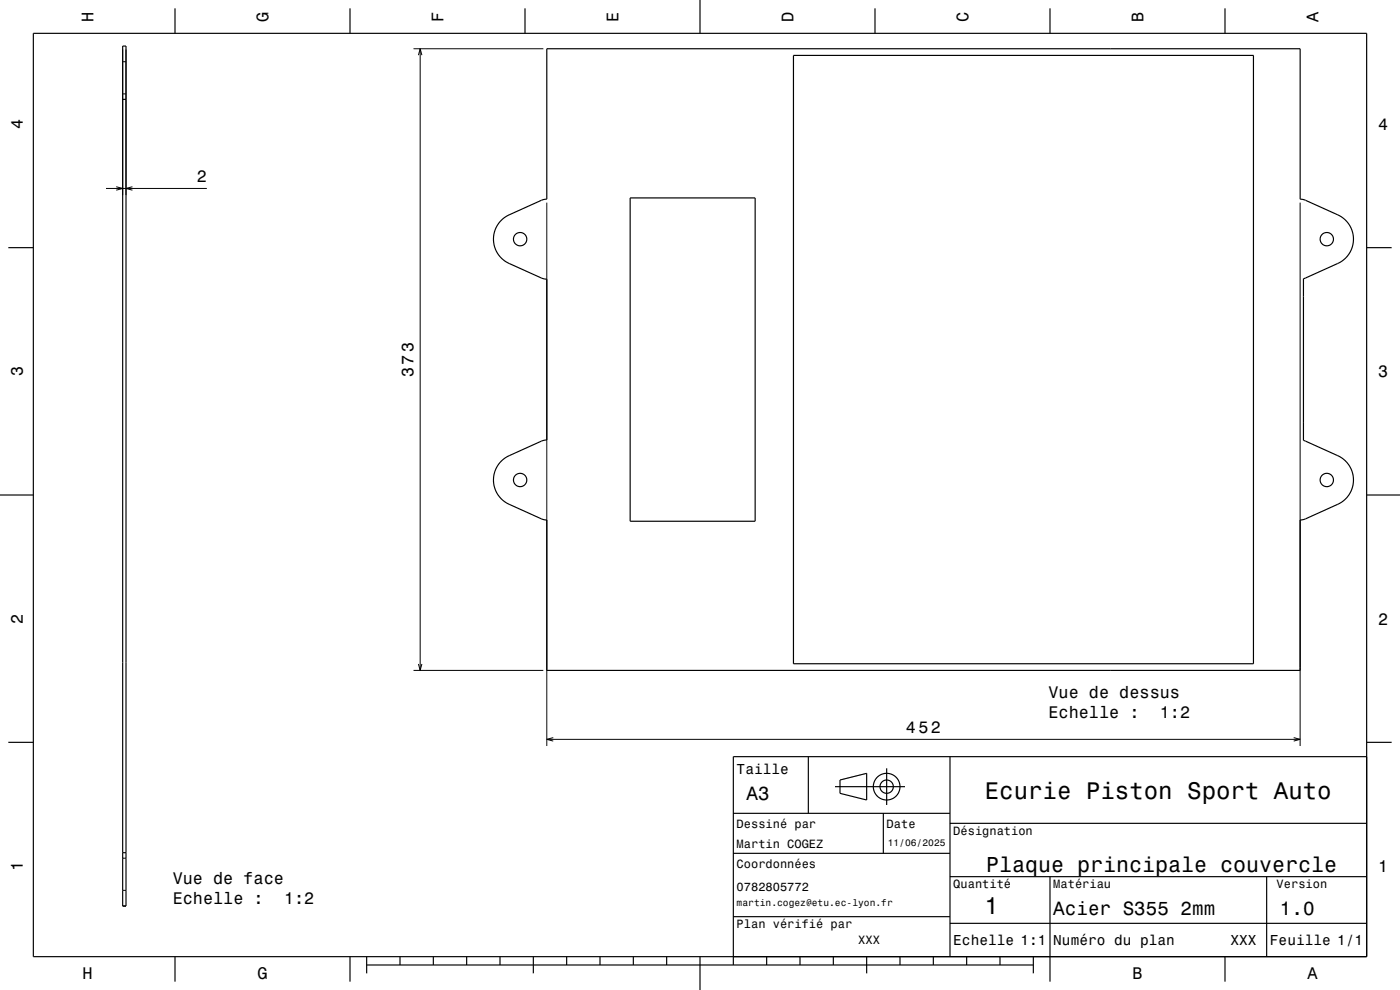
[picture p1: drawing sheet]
<svg xmlns="http://www.w3.org/2000/svg" width="420mm" height="297mm" viewBox="0 0 420 297" stroke-linecap="round" stroke-linejoin="round" font-family="sans-serif">
<g fill="none" stroke="#000" stroke-width=".3">
<path d="M36.8 14.9v43.6M36.8 18.5h1M37.8 14.9v43.6M124.1 14.6h38.9M125.5 16.6l.6-2 .5 2M126.1 14.6v186.5M36.8 28.2h1M31.8 56.5h30.3M34.9 56l1.9 .5-1.9 .6M39.7 56l-1.9 .5 1.9 .6M164 60.8v163M390 60.8v163"/>
<path d="M125.5 199.2l.6 1.9 .5-1.9M124.1 201.1h38.9M164 221.8h226M166 221.3l-2 .5 2 .5M388.1 221.3l1.9 .5-1.9 .5M36.8 257.5h1M36.8 267.1h1"/>
</g>
<g fill="none" stroke="#000" stroke-width=".35">
<path d="M10 10h400v277h-400zM36.8 13.8h1v258h-1zM52.5 2.5v7.5M105 2.5v7.5M157.5 2.5v7.5M164 14.6h226v45.1l1.7 .4 9.6 4.4a8 8 0 0 1 4.7 7.2 8 8 0 0 1-4.7 7.3l-10.3 4.6v48.5l10.3 4.6a8 8 0 0 1 4.7 7.3 8 8 0 0 1-4.7 7.3l-9.6 4.3-1.7 .4v45.1h-226v-45.1l-1.6-.4-9.7-4.3a8 8 0 0 1-4.7-7.3 8 8 0 0 1 4.7-7.3l9.7-4.3 1.6-.4v-48.3l-1.6-.3-9.7-4.4a8 8 0 0 1-4.7-7.3 8 8 0 0 1 4.7-7.2l9.9-4.5 1.4-.3zM210 0v10M238 16.6h138v182.5h-138zM262.5 2.5v7.5M315 2.5v7.5M367.5 2.5v7.5M36.8 29.8h1"/>
<path d="M189 59.4h37.5v97h-37.5zM2.5 74.3h7.5M410 74.3h7.5M0 148.5h10M410 148.5h10M2.5 222.7h7.5M242.5 227v17M250.5 236h21M252 234l8-2v8l-8-2zM266 230.5v11M285 227v60M410 222.7h7.5"/>
<path d="M410 227h-190v62.5M36.8 255.8h1M220 244h65M220 256h65M265 244v12M285 247h125M220 275h65M285 277h125M285 263h125M315 263v31.5M380 263v24M52.5 287v7.5"/>
<path d="M105 287v7.5M110 289.5h200M110 287v5M120 287v2.5M130 287v2.5M140 287v2.5M150 287v2.5M160 287v5M170 287v2.5M180 287v2.5M190 287v2.5M200 287v2.5"/>
<path d="M210 287v10M230 287v2.5M240 287v2.5M250 287v2.5M260 287v5M270 287v2.5M280 287v2.5M290 287v2.5M300 287v2.5M310 287v5M367.5 287v7.5"/>
<circle cx="156" cy="71.7" r="2"/>
<circle cx="398" cy="71.7" r="2"/>
<circle cx="156" cy="144" r="2"/>
<circle cx="398" cy="144" r="2"/>
<circle cx="266" cy="236" r="4"/>
<circle cx="266" cy="236" r="2"/>
</g>
<g font-size="7.2">
<text x="295.5" y="239.6">Ecurie Piston Sport Auto</text>
<text x="295.3" y="274.3">1</text>
</g>
<text font-size="6.5" x="295.8" y="261.5">Plaque principale couvercle</text>
<g font-size="5.8">
<text x="224" y="240.1">A3</text>
<text x="316" y="274.6">Acier S355 2mm</text>
<text x="384" y="274.6">1.0</text>
</g>
<g font-size="5">
<text x="28.1" y="6.5" transform="rotate(-90 28.1 6.5)">H</text>
<text x="80.6" y="6.5" transform="rotate(-90 80.6 6.5)">G</text>
<text x="133.1" y="6.5" transform="rotate(-90 133.1 6.5)">F</text>
<text x="185.6" y="6.5" transform="rotate(-90 185.6 6.5)">E</text>
<text x="238.1" y="6.5" transform="rotate(-90 238.1 6.5)">D</text>
<text x="290.6" y="6.5" transform="rotate(-90 290.6 6.5)">C</text>
<text x="343.1" y="6.5" transform="rotate(-90 343.1 6.5)">B</text>
<text x="395.6" y="6.5" transform="rotate(-90 395.6 6.5)">A</text>
<text x="6.8" y="38.7" transform="rotate(-90 6.8 38.7)">4</text>
<text x="413.5" y="39">4</text>
<text x="59" y="54.5">2</text>
<text x="6.8" y="112.9" transform="rotate(-90 6.8 112.9)">3</text>
<text x="124.1" y="113.1" transform="rotate(-90 124.1 113.1)">373</text>
<text x="413.5" y="113.2">3</text>
<text x="6.8" y="187.1" transform="rotate(-90 6.8 187.1)">2</text>
<text x="413.5" y="187.4">2</text>
<text x="314.5" y="209.5">Vue de dessus</text>
<text x="314.5" y="215.5">Echelle :</text>
<text x="347.9" y="215.5">1:2</text>
<text x="271.8" y="219.8">452</text>
<text x="6.8" y="261.3" transform="rotate(-90 6.8 261.3)">1</text>
<text x="413.5" y="261.6">1</text>
<text x="51.8" y="265.2">Vue de face</text>
<text x="51.8" y="271.2">Echelle :</text>
<text x="85.2" y="271.2">1:2</text>
<text x="24.7" y="293.8">H</text>
<text x="77.2" y="293.8">G</text>
<text x="339.7" y="293.8">B</text>
<text x="392.2" y="293.8">A</text>
</g>
<g font-size="4.3">
<text x="221" y="232.2">Taille</text>
<text x="286" y="283.6">Echelle 1:1</text>
<text x="316" y="283.6">Numéro du plan</text>
<text x="369.2" y="283.6">XXX</text>
<text x="381" y="283.6">Feuille 1/1</text>
</g>
<g font-size="3.6">
<text x="221" y="248.3">Dessiné par</text>
<text x="266" y="248.3">Date</text>
<text x="286" y="250.5">Désignation</text>
<text x="221" y="254.5">Martin COGEZ</text>
<text x="221" y="260.5">Coordonnées</text>
<text x="221" y="267.2">0782805772</text>
<text x="286" y="266.5">Quantité</text>
<text x="316" y="266.5">Matériau</text>
<text x="383" y="266.5">Version</text>
<text x="221" y="278.5">Plan vérifié par</text>
<text x="257.5" y="283.3">XXX</text>
</g>
<g font-size="2.9">
<text x="266.3" y="253.8">11/06/2025</text>
<text x="221" y="271.8">martin.cogez@etu.ec-lyon.fr</text>
</g>
</svg>
